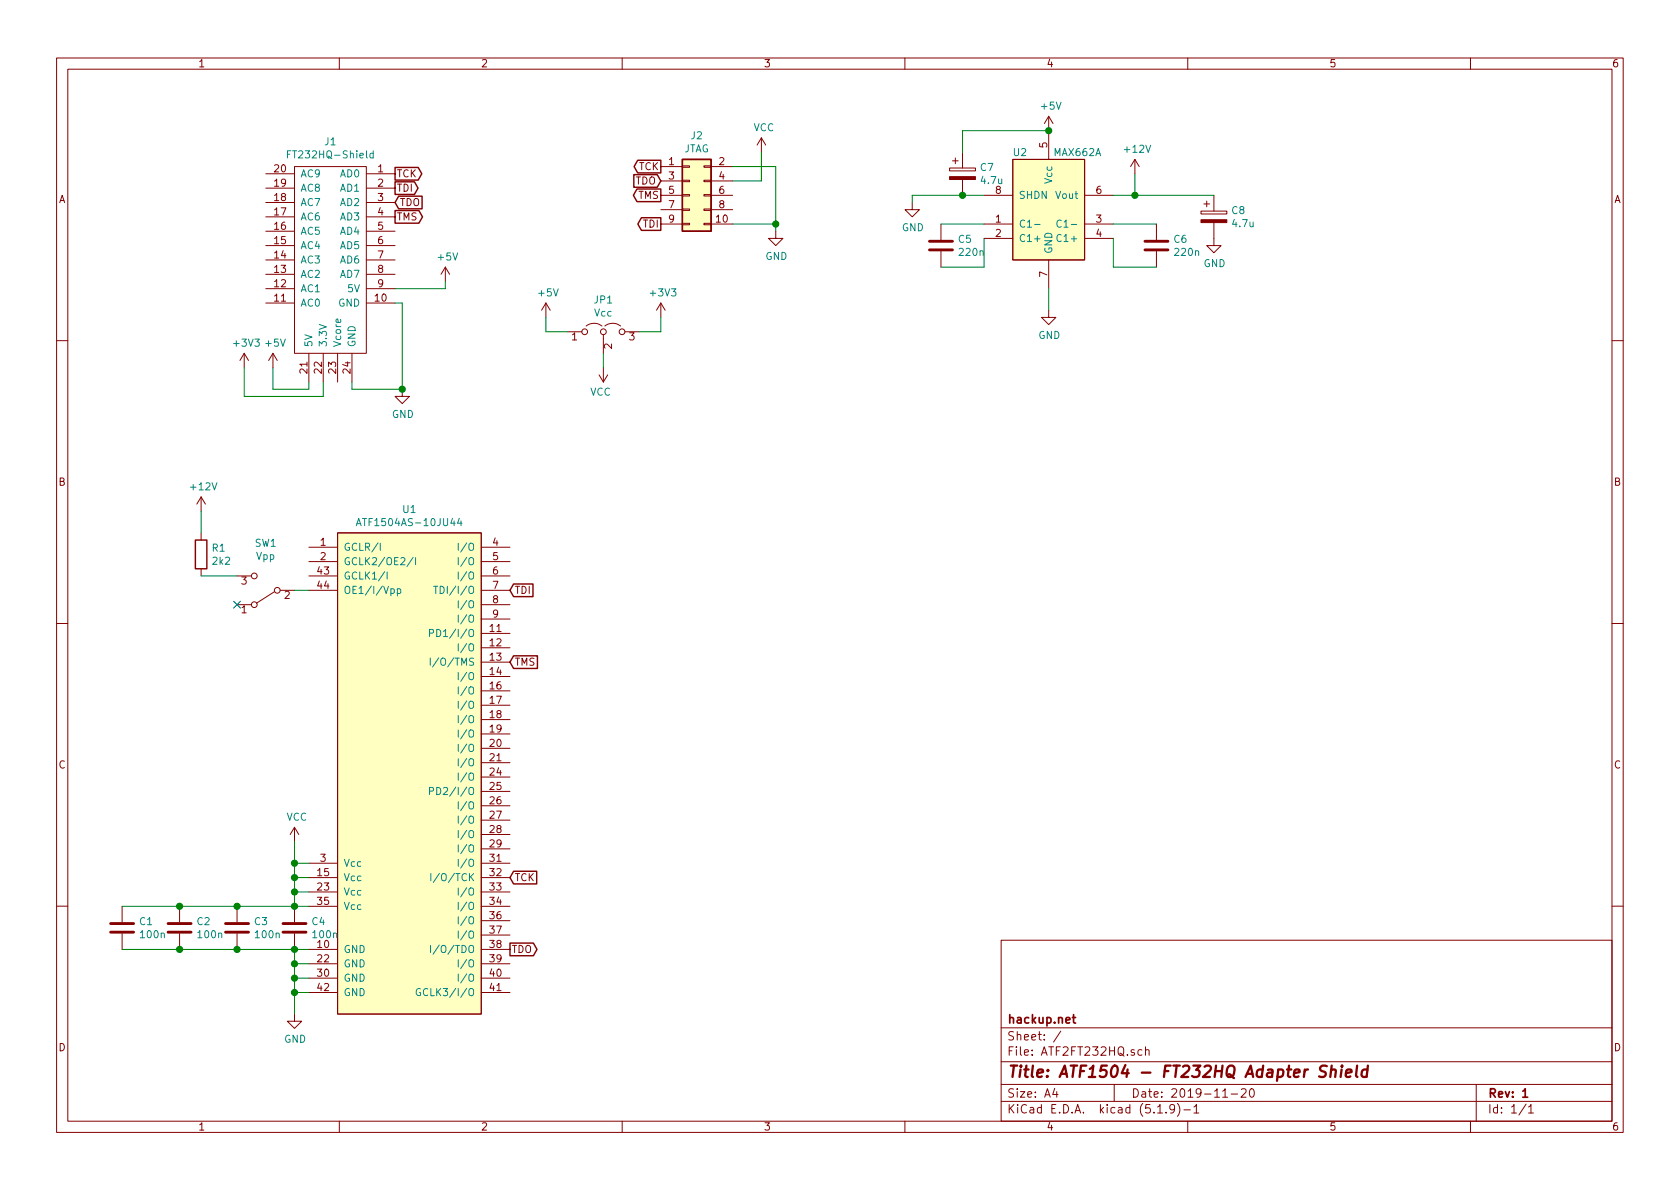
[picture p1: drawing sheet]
EESchema Schematic File Version 4
EELAYER 30 0
EELAYER END
$Descr A4 11693 8268
encoding utf-8
Sheet 1 1
Title "ATF1504 - FT232HQ Adapter Shield"
Date "2019-11-20"
Rev "1"
Comp "hackup.net"
Comment1 ""
Comment2 ""
Comment3 ""
Comment4 ""
$EndDescr
$Comp
L hackup:FT232HQ-Shield J1
U 1 1
P 2300 2200
F 0 "J1" H 2300 3425 50  0000 C CNN
F 1 "FT232HQ-Shield" H 2300 3334 50  0000 C CNN
F 2 "hackup:FT232HQ-Shield" H 2300 2200 50  0001 C CNN
F 3 "" H 2300 2200 50  0001 C CNN
	1    2300 2200
	1    0    0    -1  
$EndComp
Text GLabel 2750 1200 2    50   Output ~ 0
TCK
Text GLabel 2750 1300 2    50   Output ~ 0
TDI
Text GLabel 2750 1400 2    50   Input ~ 0
TDO
Text GLabel 2750 1500 2    50   Output ~ 0
TMS
$Comp
L power:GND #PWR0101
U 1 1
P 2800 2700
F 0 "#PWR0101" H 2800 2450 50  0001 C CNN
F 1 "GND" H 2805 2527 50  0000 C CNN
F 2 "" H 2800 2700 50  0001 C CNN
F 3 "" H 2800 2700 50  0001 C CNN
	1    2800 2700
	1    0    0    -1  
$EndComp
Wire Wire Line
	2450 2650 2450 2700
Wire Wire Line
	2450 2700 2800 2700
Wire Wire Line
	2800 2700 2800 2100
Connection ~ 2800 2700
Wire Wire Line
	2750 2100 2800 2100
$Comp
L power:+5V #PWR0102
U 1 1
P 1900 2550
F 0 "#PWR0102" H 1900 2400 50  0001 C CNN
F 1 "+5V" H 1915 2723 50  0000 C CNN
F 2 "" H 1900 2550 50  0001 C CNN
F 3 "" H 1900 2550 50  0001 C CNN
	1    1900 2550
	1    0    0    -1  
$EndComp
$Comp
L power:+3V3 #PWR0103
U 1 1
P 1700 2550
F 0 "#PWR0103" H 1700 2400 50  0001 C CNN
F 1 "+3V3" H 1715 2723 50  0000 C CNN
F 2 "" H 1700 2550 50  0001 C CNN
F 3 "" H 1700 2550 50  0001 C CNN
	1    1700 2550
	1    0    0    -1  
$EndComp
Wire Wire Line
	2150 2650 2150 2700
Wire Wire Line
	2150 2700 1900 2700
Wire Wire Line
	1900 2700 1900 2550
Wire Wire Line
	2250 2650 2250 2750
Wire Wire Line
	2250 2750 1700 2750
Wire Wire Line
	1700 2750 1700 2550
$Comp
L power:+5V #PWR0104
U 1 1
P 3100 1950
F 0 "#PWR0104" H 3100 1800 50  0001 C CNN
F 1 "+5V" H 3115 2123 50  0000 C CNN
F 2 "" H 3100 1950 50  0001 C CNN
F 3 "" H 3100 1950 50  0001 C CNN
	1    3100 1950
	1    0    0    -1  
$EndComp
Wire Wire Line
	2750 2000 3100 2000
Wire Wire Line
	3100 2000 3100 1950
$Comp
L power:+5V #PWR0105
U 1 1
P 3800 2200
F 0 "#PWR0105" H 3800 2050 50  0001 C CNN
F 1 "+5V" H 3815 2373 50  0000 C CNN
F 2 "" H 3800 2200 50  0001 C CNN
F 3 "" H 3800 2200 50  0001 C CNN
	1    3800 2200
	1    0    0    -1  
$EndComp
$Comp
L hackup:ATF1504AS-10JU44 U1
U 1 1
P 2850 5650
F 0 "U1" H 2850 7765 50  0000 C CNN
F 1 "ATF1504AS-10JU44" H 2850 7674 50  0000 C CNN
F 2 "Package_LCC:PLCC-44_THT-Socket" H 2850 5650 50  0001 C CNN
F 3 "http://ww1.microchip.com/downloads/en/DeviceDoc/Atmel-0950-CPLD-ATF1504AS(L)-Datasheet.pdf" H 2850 5650 50  0001 C CNN
	1    2850 5650
	1    0    0    -1  
$EndComp
Wire Wire Line
	2050 5850 2050 6000
Wire Wire Line
	2050 6300 2150 6300
Wire Wire Line
	2150 6200 2050 6200
Connection ~ 2050 6200
Wire Wire Line
	2050 6200 2050 6300
Wire Wire Line
	2150 6100 2050 6100
Connection ~ 2050 6100
Wire Wire Line
	2050 6100 2050 6200
Wire Wire Line
	2150 6000 2050 6000
Connection ~ 2050 6000
Wire Wire Line
	2050 6000 2050 6100
$Comp
L power:GND #PWR0106
U 1 1
P 2050 7050
F 0 "#PWR0106" H 2050 6800 50  0001 C CNN
F 1 "GND" H 2055 6877 50  0000 C CNN
F 2 "" H 2050 7050 50  0001 C CNN
F 3 "" H 2050 7050 50  0001 C CNN
	1    2050 7050
	1    0    0    -1  
$EndComp
Wire Wire Line
	2150 6600 2050 6600
Wire Wire Line
	2050 6600 2050 6700
Wire Wire Line
	2150 6900 2050 6900
Connection ~ 2050 6900
Wire Wire Line
	2050 6900 2050 7050
Wire Wire Line
	2150 6800 2050 6800
Connection ~ 2050 6800
Wire Wire Line
	2050 6800 2050 6900
Wire Wire Line
	2150 6700 2050 6700
Connection ~ 2050 6700
Wire Wire Line
	2050 6700 2050 6800
Text GLabel 3550 6600 2    50   Output ~ 0
TDO
Text GLabel 3550 6100 2    50   Input ~ 0
TCK
Text GLabel 3550 4600 2    50   Input ~ 0
TMS
Text GLabel 3550 4100 2    50   Input ~ 0
TDI
Wire Wire Line
	2050 4100 2150 4100
$Comp
L Device:R R1
U 1 1
P 1400 3850
F 0 "R1" H 1470 3896 50  0000 L CNN
F 1 "2k2" H 1470 3805 50  0000 L CNN
F 2 "Resistor_SMD:R_0805_2012Metric_Pad1.15x1.40mm_HandSolder" V 1330 3850 50  0001 C CNN
F 3 "~" H 1400 3850 50  0001 C CNN
	1    1400 3850
	1    0    0    -1  
$EndComp
$Comp
L power:+12V #PWR0107
U 1 1
P 1400 3550
F 0 "#PWR0107" H 1400 3400 50  0001 C CNN
F 1 "+12V" H 1415 3723 50  0000 C CNN
F 2 "" H 1400 3550 50  0001 C CNN
F 3 "" H 1400 3550 50  0001 C CNN
	1    1400 3550
	1    0    0    -1  
$EndComp
Wire Wire Line
	1400 3550 1400 3700
Wire Wire Line
	1400 4000 1650 4000
$Comp
L Device:C C1
U 1 1
P 850 6450
F 0 "C1" H 965 6496 50  0000 L CNN
F 1 "100n" H 965 6405 50  0000 L CNN
F 2 "Capacitor_SMD:C_0805_2012Metric_Pad1.15x1.40mm_HandSolder" H 888 6300 50  0001 C CNN
F 3 "~" H 850 6450 50  0001 C CNN
	1    850  6450
	1    0    0    -1  
$EndComp
$Comp
L Device:C C2
U 1 1
P 1250 6450
F 0 "C2" H 1365 6496 50  0000 L CNN
F 1 "100n" H 1365 6405 50  0000 L CNN
F 2 "Capacitor_SMD:C_0805_2012Metric_Pad1.15x1.40mm_HandSolder" H 1288 6300 50  0001 C CNN
F 3 "~" H 1250 6450 50  0001 C CNN
	1    1250 6450
	1    0    0    -1  
$EndComp
$Comp
L Connector_Generic:Conn_02x05_Odd_Even J2
U 1 1
P 4800 1350
F 0 "J2" H 4850 1767 50  0000 C CNN
F 1 "JTAG" H 4850 1676 50  0000 C CNN
F 2 "Connector_PinHeader_2.54mm:PinHeader_2x05_P2.54mm_Vertical" H 4800 1350 50  0001 C CNN
F 3 "~" H 4800 1350 50  0001 C CNN
	1    4800 1350
	1    0    0    -1  
$EndComp
$Comp
L Device:C C3
U 1 1
P 1650 6450
F 0 "C3" H 1765 6496 50  0000 L CNN
F 1 "100n" H 1765 6405 50  0000 L CNN
F 2 "Capacitor_SMD:C_0805_2012Metric_Pad1.15x1.40mm_HandSolder" H 1688 6300 50  0001 C CNN
F 3 "~" H 1650 6450 50  0001 C CNN
	1    1650 6450
	1    0    0    -1  
$EndComp
$Comp
L Device:C C4
U 1 1
P 2050 6450
F 0 "C4" H 2165 6496 50  0000 L CNN
F 1 "100n" H 2165 6405 50  0000 L CNN
F 2 "Capacitor_SMD:C_0805_2012Metric_Pad1.15x1.40mm_HandSolder" H 2088 6300 50  0001 C CNN
F 3 "~" H 2050 6450 50  0001 C CNN
	1    2050 6450
	1    0    0    -1  
$EndComp
Wire Wire Line
	2050 6300 1650 6300
Connection ~ 1250 6300
Wire Wire Line
	1250 6300 850  6300
Connection ~ 1650 6300
Wire Wire Line
	1650 6300 1250 6300
Wire Wire Line
	2050 6600 1650 6600
Connection ~ 1250 6600
Wire Wire Line
	1250 6600 850  6600
Connection ~ 1650 6600
Wire Wire Line
	1650 6600 1250 6600
Connection ~ 2050 6300
Connection ~ 2050 6600
$Comp
L Device:C C5
U 1 1
P 6550 1700
F 0 "C5" H 6665 1746 50  0000 L CNN
F 1 "220n" H 6665 1655 50  0000 L CNN
F 2 "Capacitor_SMD:C_0805_2012Metric_Pad1.15x1.40mm_HandSolder" H 6588 1550 50  0001 C CNN
F 3 "~" H 6550 1700 50  0001 C CNN
	1    6550 1700
	1    0    0    -1  
$EndComp
$Comp
L Device:C C6
U 1 1
P 8050 1700
F 0 "C6" H 8165 1746 50  0000 L CNN
F 1 "220n" H 8165 1655 50  0000 L CNN
F 2 "Capacitor_SMD:C_0805_2012Metric_Pad1.15x1.40mm_HandSolder" H 8088 1550 50  0001 C CNN
F 3 "~" H 8050 1700 50  0001 C CNN
	1    8050 1700
	1    0    0    -1  
$EndComp
$Comp
L power:+12V #PWR0109
U 1 1
P 7900 1200
F 0 "#PWR0109" H 7900 1050 50  0001 C CNN
F 1 "+12V" H 7915 1373 50  0000 C CNN
F 2 "" H 7900 1200 50  0001 C CNN
F 3 "" H 7900 1200 50  0001 C CNN
	1    7900 1200
	1    0    0    -1  
$EndComp
$Comp
L power:+5V #PWR0110
U 1 1
P 7300 900
F 0 "#PWR0110" H 7300 750 50  0001 C CNN
F 1 "+5V" H 7315 1073 50  0000 C CNN
F 2 "" H 7300 900 50  0001 C CNN
F 3 "" H 7300 900 50  0001 C CNN
	1    7300 900 
	1    0    0    -1  
$EndComp
$Comp
L Device:CP C7
U 1 1
P 6700 1200
F 0 "C7" H 6818 1246 50  0000 L CNN
F 1 "4.7u" H 6818 1155 50  0000 L CNN
F 2 "Capacitor_Tantalum_SMD:CP_EIA-3216-18_Kemet-A_Pad1.58x1.35mm_HandSolder" H 6738 1050 50  0001 C CNN
F 3 "~" H 6700 1200 50  0001 C CNN
	1    6700 1200
	1    0    0    -1  
$EndComp
$Comp
L Device:CP C8
U 1 1
P 8450 1500
F 0 "C8" H 8568 1546 50  0000 L CNN
F 1 "4.7u" H 8568 1455 50  0000 L CNN
F 2 "Capacitor_Tantalum_SMD:CP_EIA-3216-18_Kemet-A_Pad1.58x1.35mm_HandSolder" H 8488 1350 50  0001 C CNN
F 3 "~" H 8450 1500 50  0001 C CNN
	1    8450 1500
	1    0    0    -1  
$EndComp
$Comp
L power:GND #PWR0111
U 1 1
P 8450 1650
F 0 "#PWR0111" H 8450 1400 50  0001 C CNN
F 1 "GND" H 8455 1477 50  0000 C CNN
F 2 "" H 8450 1650 50  0001 C CNN
F 3 "" H 8450 1650 50  0001 C CNN
	1    8450 1650
	1    0    0    -1  
$EndComp
$Comp
L power:VCC #PWR0112
U 1 1
P 2050 5850
F 0 "#PWR0112" H 2050 5700 50  0001 C CNN
F 1 "VCC" H 2067 6023 50  0000 C CNN
F 2 "" H 2050 5850 50  0001 C CNN
F 3 "" H 2050 5850 50  0001 C CNN
	1    2050 5850
	1    0    0    -1  
$EndComp
$Comp
L Jumper:Jumper_3_Open JP1
U 1 1
P 4200 2300
F 0 "JP1" H 4200 2524 50  0000 C CNN
F 1 "Vcc" H 4200 2433 50  0000 C CNN
F 2 "Connector_PinHeader_2.54mm:PinHeader_1x03_P2.54mm_Vertical" H 4200 2300 50  0001 C CNN
F 3 "~" H 4200 2300 50  0001 C CNN
	1    4200 2300
	1    0    0    -1  
$EndComp
$Comp
L power:+3V3 #PWR0113
U 1 1
P 4600 2200
F 0 "#PWR0113" H 4600 2050 50  0001 C CNN
F 1 "+3V3" H 4615 2373 50  0000 C CNN
F 2 "" H 4600 2200 50  0001 C CNN
F 3 "" H 4600 2200 50  0001 C CNN
	1    4600 2200
	1    0    0    -1  
$EndComp
$Comp
L power:VCC #PWR0114
U 1 1
P 4200 2550
F 0 "#PWR0114" H 4200 2400 50  0001 C CNN
F 1 "VCC" H 4218 2723 50  0000 C CNN
F 2 "" H 4200 2550 50  0001 C CNN
F 3 "" H 4200 2550 50  0001 C CNN
	1    4200 2550
	-1   0    0    1   
$EndComp
Wire Wire Line
	3800 2200 3800 2300
Wire Wire Line
	3800 2300 3950 2300
Wire Wire Line
	4450 2300 4600 2300
Wire Wire Line
	4600 2300 4600 2200
Wire Wire Line
	4200 2450 4200 2550
$Comp
L Switch:SW_SPDT SW1
U 1 1
P 1850 4100
F 0 "SW1" H 1850 3775 50  0000 C CNN
F 1 "Vpp" H 1850 3866 50  0000 C CNN
F 2 "Connector_PinHeader_2.54mm:PinHeader_1x03_P2.54mm_Vertical" H 1850 4100 50  0001 C CNN
F 3 "~" H 1850 4100 50  0001 C CNN
	1    1850 4100
	-1   0    0    1   
$EndComp
NoConn ~ 1650 4200
Text GLabel 4600 1150 0    50   Output ~ 0
TCK
Text GLabel 4600 1550 0    50   Output ~ 0
TDI
Text GLabel 4600 1250 0    50   Input ~ 0
TDO
Text GLabel 4600 1350 0    50   Output ~ 0
TMS
$Comp
L power:GND #PWR0115
U 1 1
P 5400 1600
F 0 "#PWR0115" H 5400 1350 50  0001 C CNN
F 1 "GND" H 5405 1427 50  0000 C CNN
F 2 "" H 5400 1600 50  0001 C CNN
F 3 "" H 5400 1600 50  0001 C CNN
	1    5400 1600
	1    0    0    -1  
$EndComp
$Comp
L power:VCC #PWR0116
U 1 1
P 5300 1050
F 0 "#PWR0116" H 5300 900 50  0001 C CNN
F 1 "VCC" H 5318 1223 50  0000 C CNN
F 2 "" H 5300 1050 50  0001 C CNN
F 3 "" H 5300 1050 50  0001 C CNN
	1    5300 1050
	1    0    0    -1  
$EndComp
Wire Wire Line
	5100 1250 5300 1250
Wire Wire Line
	5300 1250 5300 1050
Wire Wire Line
	5100 1150 5400 1150
Wire Wire Line
	5400 1150 5400 1550
Wire Wire Line
	5100 1550 5400 1550
Connection ~ 5400 1550
Wire Wire Line
	5400 1550 5400 1600
$Comp
L max662:MAX662A U2
U 1 1
P 7300 1600
F 0 "U2" H 7100 2150 50  0000 C CNN
F 1 "MAX662A" H 7500 2150 50  0000 C CNN
F 2 "Package_SO:SOIC-8_3.9x4.9mm_P1.27mm" H 7300 1350 50  0001 C CNN
F 3 "" H 7300 1350 50  0001 C CNN
	1    7300 1600
	1    0    0    -1  
$EndComp
Wire Wire Line
	6550 1550 6850 1550
Wire Wire Line
	6550 1850 6850 1850
Wire Wire Line
	6850 1850 6850 1650
Wire Wire Line
	7750 1550 8050 1550
Wire Wire Line
	7750 1650 7750 1850
Wire Wire Line
	7750 1850 8050 1850
$Comp
L power:GND #PWR0108
U 1 1
P 7300 2150
F 0 "#PWR0108" H 7300 1900 50  0001 C CNN
F 1 "GND" H 7305 1977 50  0000 C CNN
F 2 "" H 7300 2150 50  0001 C CNN
F 3 "" H 7300 2150 50  0001 C CNN
	1    7300 2150
	1    0    0    -1  
$EndComp
$Comp
L power:GND #PWR0117
U 1 1
P 6350 1400
F 0 "#PWR0117" H 6350 1150 50  0001 C CNN
F 1 "GND" H 6355 1227 50  0000 C CNN
F 2 "" H 6350 1400 50  0001 C CNN
F 3 "" H 6350 1400 50  0001 C CNN
	1    6350 1400
	1    0    0    -1  
$EndComp
Wire Wire Line
	6350 1400 6350 1350
Wire Wire Line
	7300 2000 7300 2150
Wire Wire Line
	6350 1350 6700 1350
Connection ~ 6700 1350
Wire Wire Line
	6700 1350 6850 1350
Wire Wire Line
	7750 1350 7900 1350
Wire Wire Line
	7900 1200 7900 1350
Connection ~ 7900 1350
Wire Wire Line
	7900 1350 8450 1350
Wire Wire Line
	6700 1050 6700 900 
Wire Wire Line
	6700 900  7300 900 
Connection ~ 7300 900 
$EndSCHEMATC
